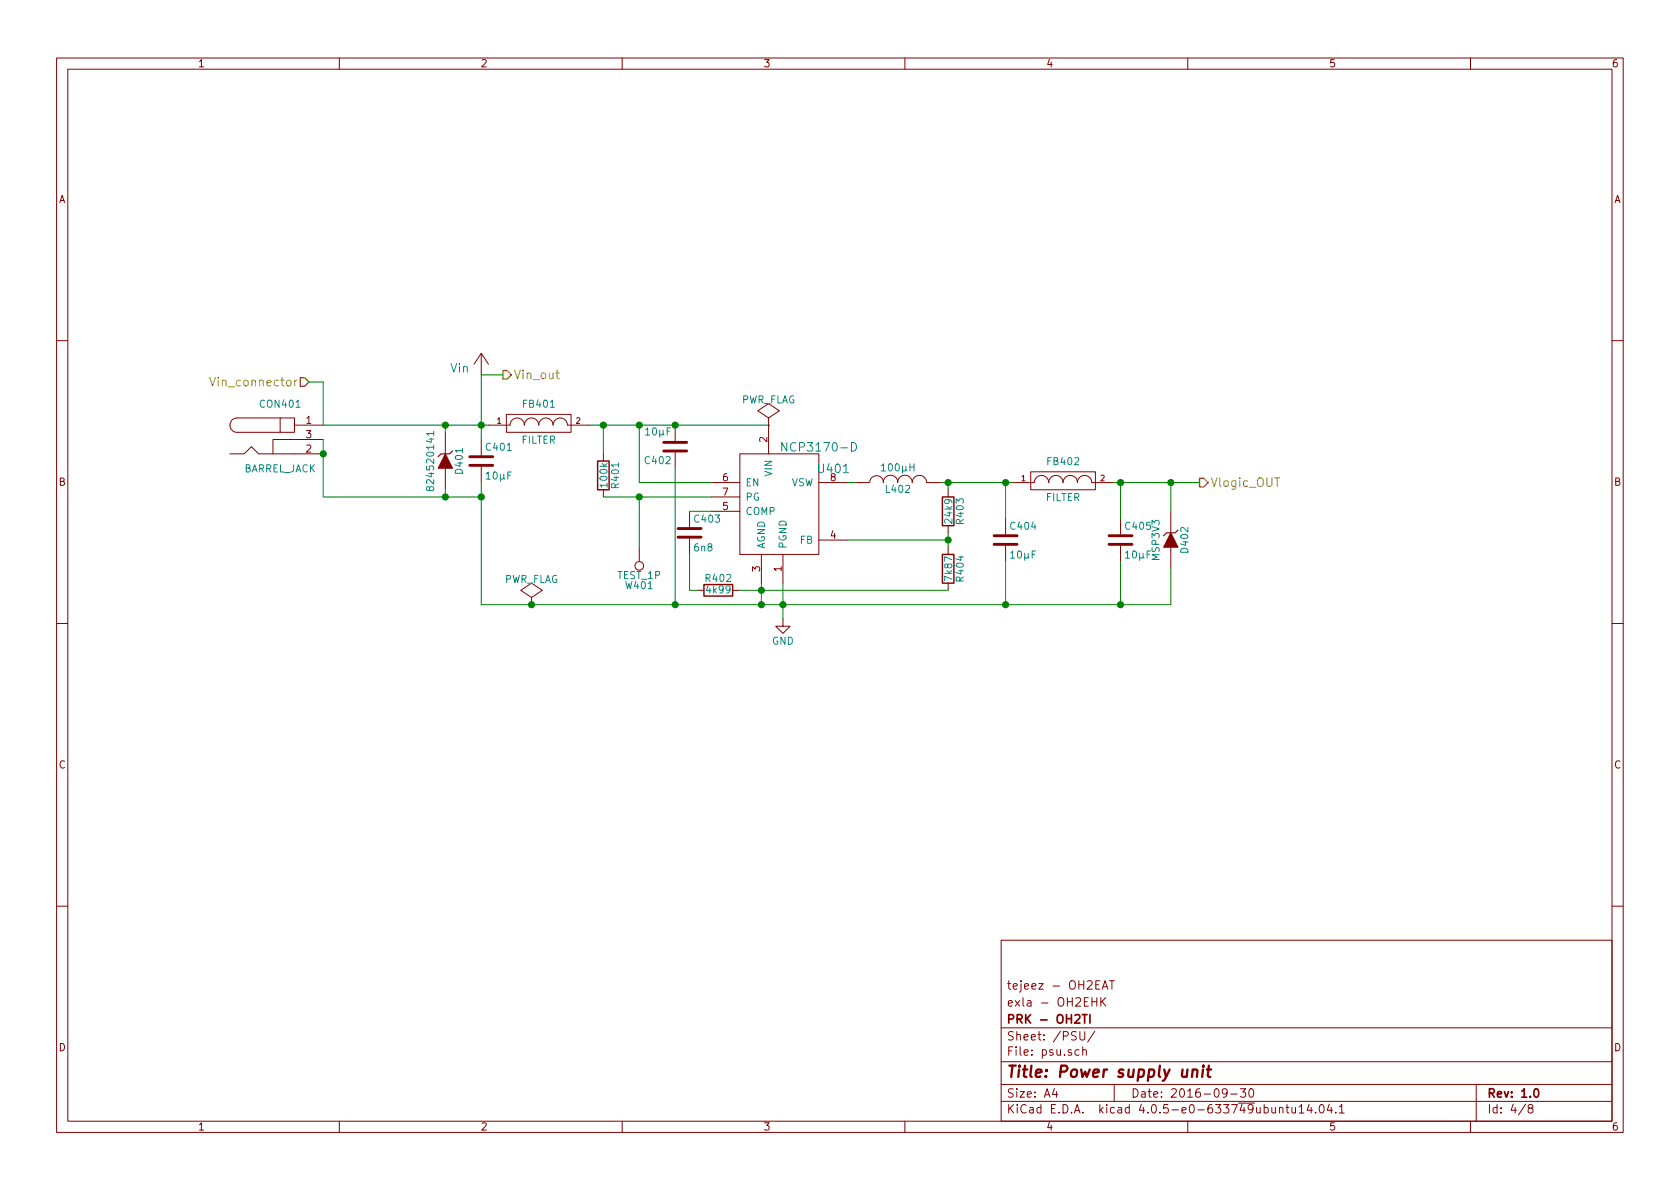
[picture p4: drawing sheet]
EESchema Schematic File Version 2
LIBS:power
LIBS:device
LIBS:transistors
LIBS:conn
LIBS:linear
LIBS:regul
LIBS:74xx
LIBS:cmos4000
LIBS:adc-dac
LIBS:memory
LIBS:xilinx
LIBS:microcontrollers
LIBS:dsp
LIBS:microchip
LIBS:analog_switches
LIBS:motorola
LIBS:texas
LIBS:intel
LIBS:audio
LIBS:interface
LIBS:digital-audio
LIBS:philips
LIBS:display
LIBS:cypress
LIBS:siliconi
LIBS:opto
LIBS:atmel
LIBS:contrib
LIBS:valves
LIBS:dodekaedri
LIBS:Oscillators
LIBS:stm32
LIBS:dodekaedri-cache
EELAYER 25 0
EELAYER END
$Descr A4 11693 8268
encoding utf-8
Sheet 4 8
Title "Power supply unit"
Date "2016-09-30"
Rev "1.0"
Comp "PRK - OH2TI"
Comment1 "exla - OH2EHK"
Comment2 "tejeez - OH2EAT"
Comment3 ""
Comment4 ""
$EndDescr
$Comp
L NCP3170-D U401
U 1 1
P 5450 3450
F 0 "U401" H 5800 3650 60  0000 C CNN
F 1 "NCP3170-D" H 5700 3800 60  0000 C CNN
F 2 "Housings_SOIC:SOIC-8_3.9x4.9mm_Pitch1.27mm" H 5450 3450 60  0001 C CNN
F 3 "" H 5450 3450 60  0001 C CNN
	1    5450 3450
	1    0    0    -1  
$EndComp
$Comp
L C C403
U 1 1
P 4800 3700
F 0 "C403" H 4825 3800 50  0000 L CNN
F 1 "6n8" H 4825 3600 50  0000 L CNN
F 2 "Capacitors_SMD:C_0805_HandSoldering" H 4838 3550 50  0001 C CNN
F 3 "" H 4800 3700 50  0000 C CNN
	1    4800 3700
	1    0    0    -1  
$EndComp
$Comp
L C C402
U 1 1
P 4700 3100
F 0 "C402" H 4725 3200 50  0000 L CNN
F 1 "10µF" H 4725 3000 50  0000 L CNN
F 2 "Capacitors_SMD:C_0805_HandSoldering" H 4738 2950 50  0001 C CNN
F 3 "" H 4700 3100 50  0000 C CNN
	1    4700 3100
	-1   0    0    1   
$EndComp
$Comp
L C C404
U 1 1
P 7000 3750
F 0 "C404" H 7025 3850 50  0000 L CNN
F 1 "10µF" H 7025 3650 50  0000 L CNN
F 2 "Capacitors_SMD:C_0805_HandSoldering" H 7038 3600 50  0001 C CNN
F 3 "" H 7000 3750 50  0000 C CNN
	1    7000 3750
	1    0    0    -1  
$EndComp
$Comp
L INDUCTOR L402
U 1 1
P 6250 3350
F 0 "L402" V 6200 3350 50  0000 C CNN
F 1 "100µH" V 6350 3350 50  0000 C CNN
F 2 "dodekaedri:psu_ind" H 6250 3350 50  0001 C CNN
F 3 "" H 6250 3350 50  0000 C CNN
	1    6250 3350
	0    -1   -1   0   
$EndComp
$Comp
L R R403
U 1 1
P 6600 3550
F 0 "R403" V 6680 3550 50  0000 C CNN
F 1 "24k9" V 6600 3550 50  0000 C CNN
F 2 "Resistors_SMD:R_0805_HandSoldering" V 6530 3550 50  0001 C CNN
F 3 "" H 6600 3550 50  0000 C CNN
	1    6600 3550
	1    0    0    -1  
$EndComp
$Comp
L R R404
U 1 1
P 6600 3950
F 0 "R404" V 6680 3950 50  0000 C CNN
F 1 "7k87" V 6600 3950 50  0000 C CNN
F 2 "Resistors_SMD:R_0805_HandSoldering" V 6530 3950 50  0001 C CNN
F 3 "" H 6600 3950 50  0000 C CNN
	1    6600 3950
	1    0    0    -1  
$EndComp
$Comp
L R R402
U 1 1
P 5000 4100
F 0 "R402" V 5080 4100 50  0000 C CNN
F 1 "4k99" V 5000 4100 50  0000 C CNN
F 2 "Resistors_SMD:R_0805_HandSoldering" V 4930 4100 50  0001 C CNN
F 3 "" H 5000 4100 50  0000 C CNN
	1    5000 4100
	0    -1   -1   0   
$EndComp
Wire Wire Line
	5900 3350 5950 3350
Wire Wire Line
	6600 3400 6600 3350
Wire Wire Line
	6600 3700 6600 3800
Wire Wire Line
	5900 3750 6600 3750
Connection ~ 6600 3750
Wire Wire Line
	5450 4050 5450 4300
Wire Wire Line
	3350 4200 8150 4200
Wire Wire Line
	7000 3350 7000 3600
Connection ~ 6600 3350
Wire Wire Line
	5300 4050 5300 4200
Wire Wire Line
	4950 3350 4450 3350
Wire Wire Line
	4450 3350 4450 2950
Connection ~ 4700 2950
Wire Wire Line
	4800 3550 4950 3550
Wire Wire Line
	4800 3850 4800 4100
Wire Wire Line
	4800 4100 4850 4100
Connection ~ 5300 4100
Connection ~ 5450 4200
$Comp
L GND #PWR018
U 1 1
P 5450 4300
F 0 "#PWR018" H 5450 4050 50  0001 C CNN
F 1 "GND" H 5450 4150 50  0000 C CNN
F 2 "" H 5450 4300 50  0000 C CNN
F 3 "" H 5450 4300 50  0000 C CNN
	1    5450 4300
	1    0    0    -1  
$EndComp
$Comp
L BARREL_JACK CON401
U 1 1
P 1950 3050
F 0 "CON401" H 1950 3300 50  0000 C CNN
F 1 "BARREL_JACK" H 1950 2850 50  0000 C CNN
F 2 "Connect:BARREL_JACK" H 1950 3050 50  0001 C CNN
F 3 "" H 1950 3050 50  0000 C CNN
	1    1950 3050
	1    0    0    -1  
$EndComp
Connection ~ 4450 2950
Wire Wire Line
	2250 3050 2250 3450
Connection ~ 5300 4200
Connection ~ 2250 3150
Connection ~ 7000 3350
$Comp
L TEST_1P W401
U 1 1
P 4450 3800
F 0 "W401" H 4450 4070 50  0000 C CNN
F 1 "TEST_1P" H 4450 4000 50  0000 C CNN
F 2 "Measurement_Points:Measurement_Point_Round-SMD-Pad_Big" H 4650 3800 50  0001 C CNN
F 3 "" H 4650 3800 50  0000 C CNN
	1    4450 3800
	-1   0    0    1   
$EndComp
Wire Wire Line
	4450 3800 4450 3450
Wire Wire Line
	4200 3450 4950 3450
$Comp
L C C401
U 1 1
P 3350 3200
F 0 "C401" H 3375 3300 50  0000 L CNN
F 1 "10µF" H 3375 3100 50  0000 L CNN
F 2 "Capacitors_SMD:C_0805_HandSoldering" H 3388 3050 50  0001 C CNN
F 3 "" H 3350 3200 50  0000 C CNN
	1    3350 3200
	1    0    0    -1  
$EndComp
Wire Wire Line
	4100 2950 5350 2950
Wire Wire Line
	4700 3250 4700 4200
Connection ~ 4700 4200
$Comp
L C C405
U 1 1
P 7800 3750
F 0 "C405" H 7825 3850 50  0000 L CNN
F 1 "10µF" H 7825 3650 50  0000 L CNN
F 2 "Capacitors_SMD:C_0805_HandSoldering" H 7838 3600 50  0001 C CNN
F 3 "" H 7800 3750 50  0000 C CNN
	1    7800 3750
	1    0    0    -1  
$EndComp
Connection ~ 7800 3350
Wire Wire Line
	7800 4200 7800 3900
Connection ~ 7000 4200
Wire Wire Line
	7800 3350 7800 3600
Text HLabel 8350 3350 2    60   Output ~ 0
Vlogic_OUT
Wire Wire Line
	5150 4100 6600 4100
$Comp
L R R401
U 1 1
P 4200 3300
F 0 "R401" V 4280 3300 50  0000 C CNN
F 1 "100k" V 4200 3300 50  0000 C CNN
F 2 "Resistors_SMD:R_0805_HandSoldering" V 4130 3300 50  0001 C CNN
F 3 "" H 4200 3300 50  0000 C CNN
	1    4200 3300
	1    0    0    -1  
$EndComp
Wire Wire Line
	4200 2950 4200 3150
Connection ~ 4200 2950
Connection ~ 4450 3450
Connection ~ 3350 2950
$Comp
L PWR_FLAG #FLG019
U 1 1
P 5350 2950
F 0 "#FLG019" H 5350 3045 50  0001 C CNN
F 1 "PWR_FLAG" H 5350 3130 50  0000 C CNN
F 2 "" H 5350 2950 50  0000 C CNN
F 3 "" H 5350 2950 50  0000 C CNN
	1    5350 2950
	1    0    0    -1  
$EndComp
Text HLabel 2150 2650 0    60   Input ~ 0
Vin_connector
Wire Wire Line
	2150 2650 2250 2650
Wire Wire Line
	2250 2950 3400 2950
Wire Wire Line
	3350 2600 3350 3050
$Comp
L ZENER D401
U 1 1
P 3100 3200
F 0 "D401" H 3100 3300 50  0000 C CNN
F 1 "824520141" H 3100 3100 50  0000 C CNN
F 2 "Diodes_SMD:SMA_Handsoldering" H 3100 3200 50  0001 C CNN
F 3 "" H 3100 3200 50  0000 C CNN
	1    3100 3200
	0    1    1    0   
$EndComp
Connection ~ 3100 3450
Wire Wire Line
	3350 3350 3350 4200
Text HLabel 3500 2600 2    60   Output ~ 0
Vin_out
Wire Wire Line
	3500 2600 3350 2600
$Comp
L FILTER FB401
U 1 1
P 3750 2950
F 0 "FB401" H 3750 3100 50  0000 C CNN
F 1 "FILTER" H 3750 2850 50  0000 C CNN
F 2 "Resistors_SMD:R_0805_HandSoldering" H 3750 2950 50  0001 C CNN
F 3 "" H 3750 2950 50  0000 C CNN
	1    3750 2950
	1    0    0    -1  
$EndComp
$Comp
L FILTER FB402
U 1 1
P 7400 3350
F 0 "FB402" H 7400 3500 50  0000 C CNN
F 1 "FILTER" H 7400 3250 50  0000 C CNN
F 2 "Resistors_SMD:R_0805_HandSoldering" H 7400 3350 50  0001 C CNN
F 3 "" H 7400 3350 50  0000 C CNN
	1    7400 3350
	1    0    0    -1  
$EndComp
Wire Wire Line
	7750 3350 8350 3350
Wire Wire Line
	6550 3350 7050 3350
$Comp
L ZENER D402
U 1 1
P 8150 3750
F 0 "D402" H 8150 3850 50  0000 C CNN
F 1 "MSP3V3" H 8150 3650 50  0000 C CNN
F 2 "dodekaedri:Micro_SMP" H 8150 3750 50  0001 C CNN
F 3 "" H 8150 3750 50  0000 C CNN
	1    8150 3750
	0    1    1    0   
$EndComp
Wire Wire Line
	8150 3550 8150 3350
Connection ~ 8150 3350
Wire Wire Line
	8150 4200 8150 3950
Connection ~ 7800 4200
Connection ~ 3350 3450
Wire Wire Line
	3100 3000 3100 2950
Wire Wire Line
	2250 3450 3350 3450
Wire Wire Line
	3100 3400 3100 3450
Wire Wire Line
	7000 3900 7000 4200
Wire Wire Line
	2250 2650 2250 2950
$Comp
L PWR_FLAG #FLG020
U 1 1
P 3700 4200
F 0 "#FLG020" H 3700 4295 50  0001 C CNN
F 1 "PWR_FLAG" H 3700 4380 50  0000 C CNN
F 2 "" H 3700 4200 50  0000 C CNN
F 3 "" H 3700 4200 50  0000 C CNN
	1    3700 4200
	1    0    0    -1  
$EndComp
Connection ~ 3700 4200
Connection ~ 3100 2950
$EndSCHEMATC
